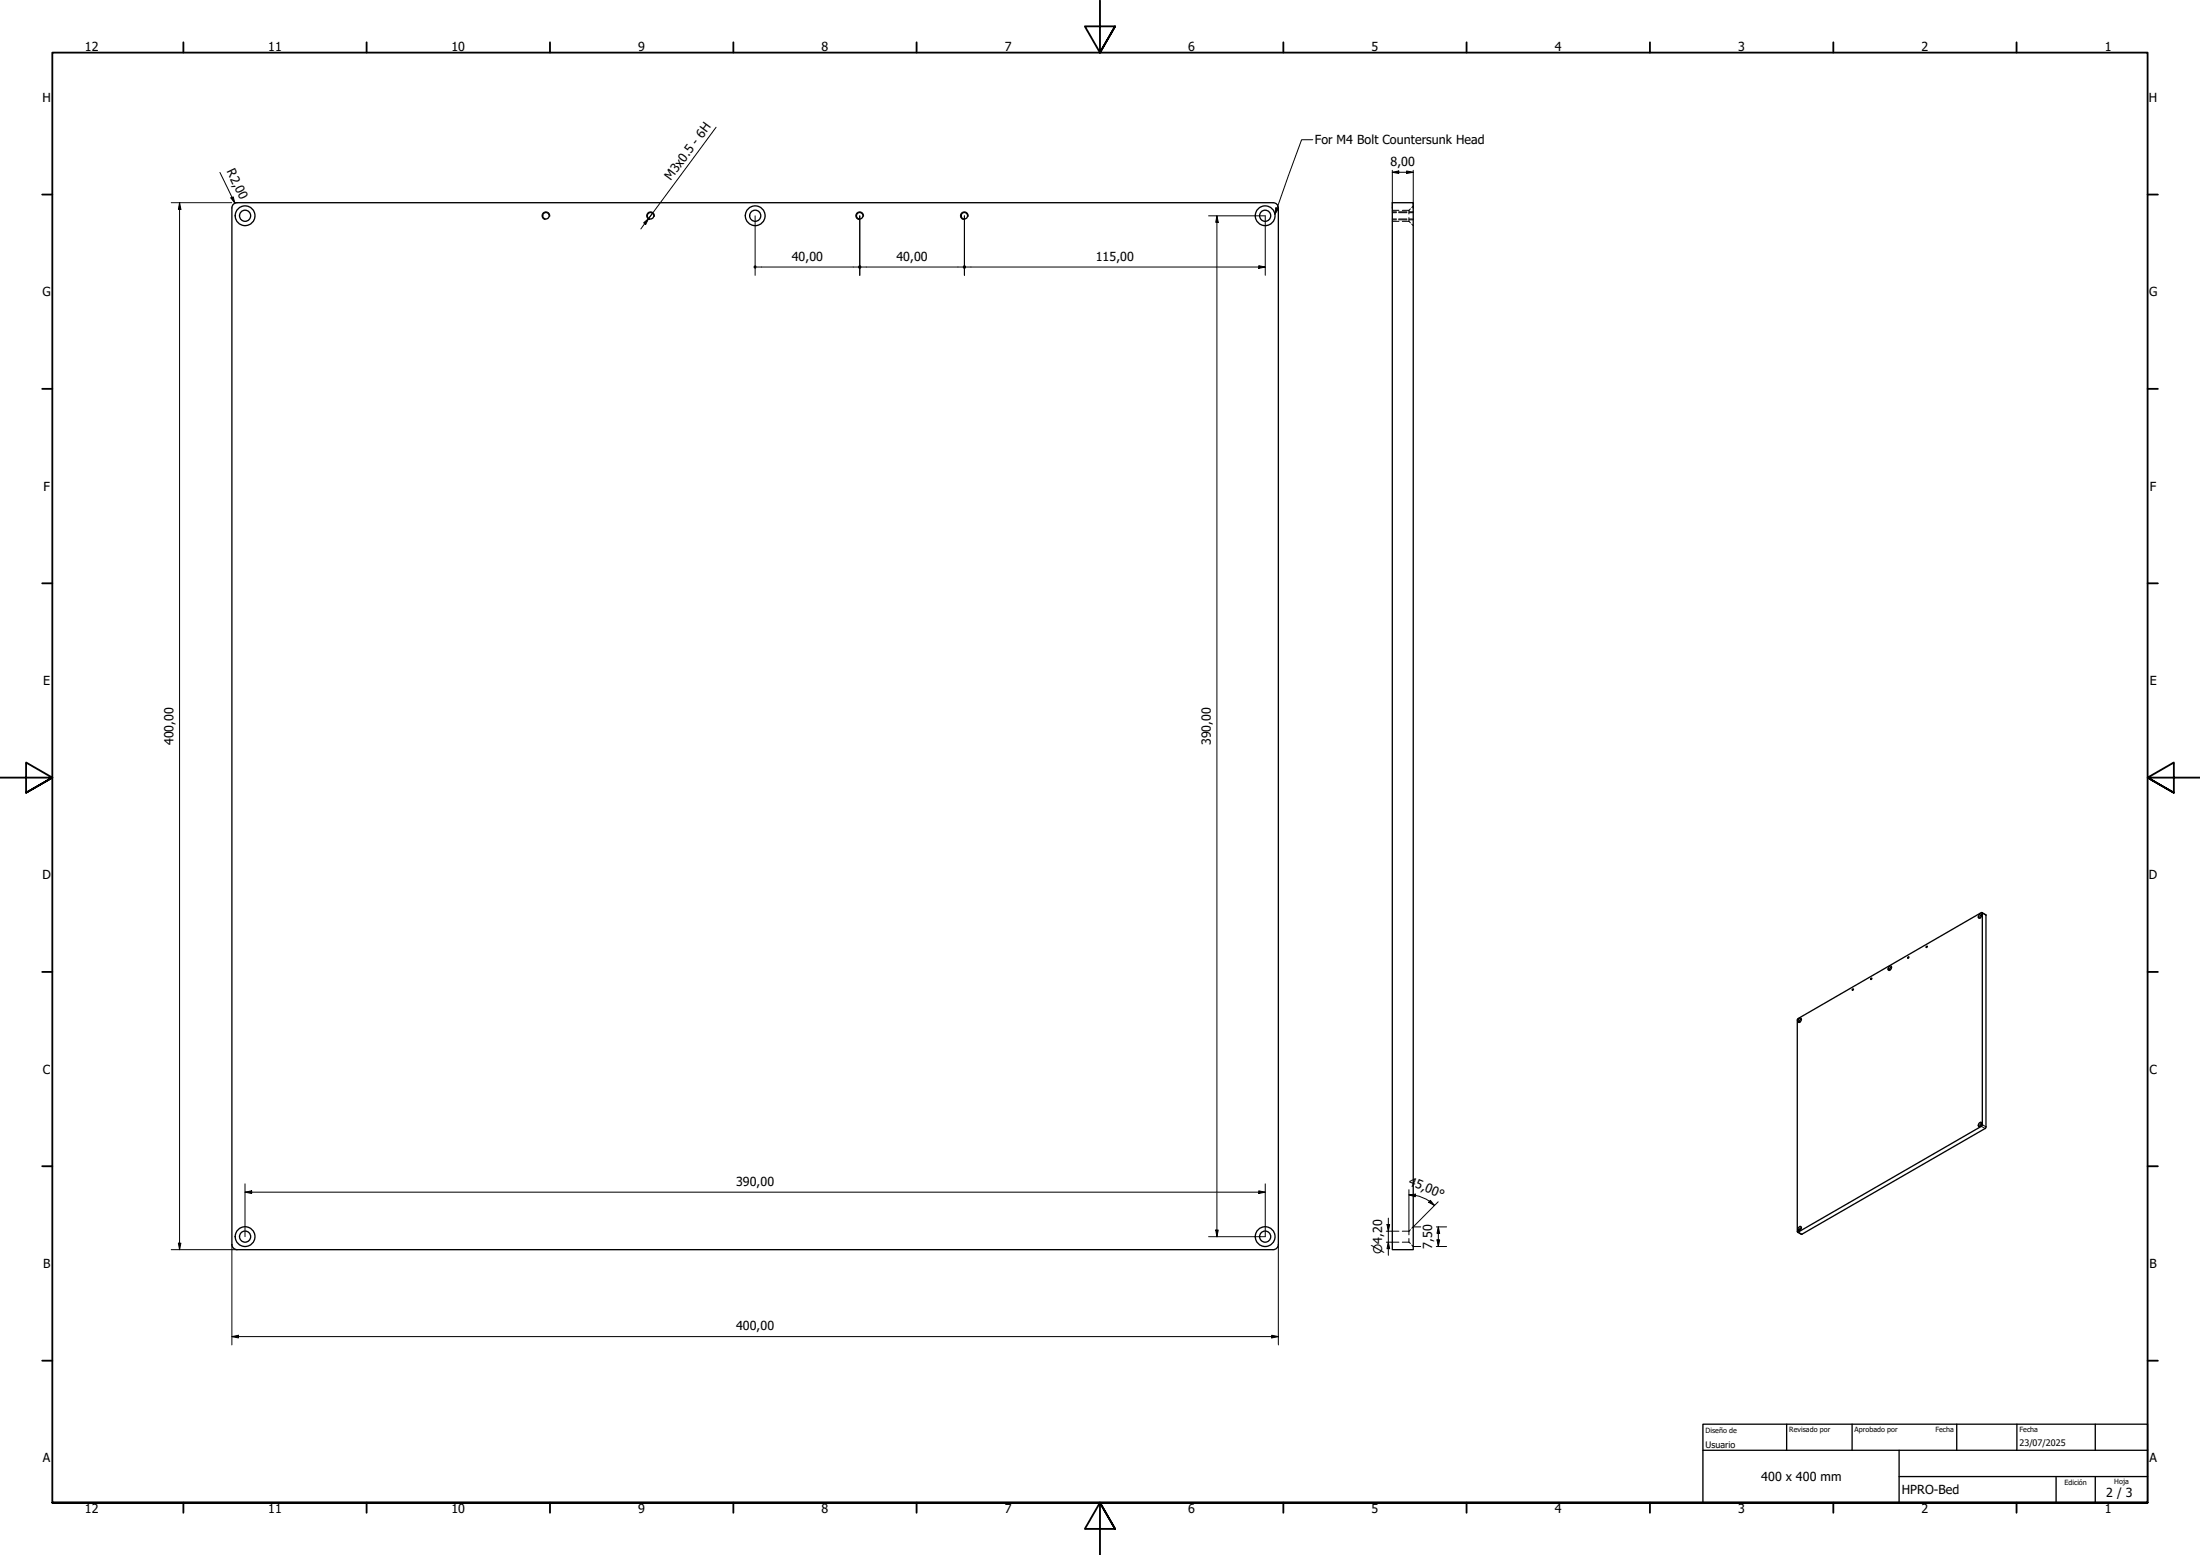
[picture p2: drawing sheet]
<svg xmlns="http://www.w3.org/2000/svg" width="841mm" height="594mm" viewBox="0 0 841 594" stroke-linecap="round" stroke-linejoin="round" font-family="sans-serif">
<!-- layer: Visible (ISO) -->
<g fill="none" stroke="#000" stroke-width=".51">
<path d="M88.6 79.5v395.9l.6 1.4 1.4 .6M90.6 77.4l-1.4 .6-.6 1.4M90.7 77.4h396M486.7 77.4l1.4 .6 .6 1.4M488.7 79.5v395.9l-.6 1.4-1.4 .6M532.3 77.4h8v400h-8zM756.7 349.3l.2-.1a.6 .6 0 0 1 .8 .4 .6 .6 0 0 1-.4 .8l-.2 .2a.53 .53 0 0 1-.8 .1 .53 .53 0 0 1 .1-.8zM757.6 349.8a.47 .47 0 0 0-.6 .2 .47 .47 0 0 0 .1 .6M757.7 348.7l1.5 .8-.1 81.4-70.3 40.6-1.6-.7M708.2 377.9h.3l-.2 .4-.2-.1zM715.4 373.7l.2 .2-.3 .3zM722.2 369.3l.4-.3a.81 .81 0 0 1 .6 .9 .81 .81 0 0 1-.8 .7l-.2 .1a.8 .8 0 0 1-.4-.7 .8 .8 0 0 1 .4-.7z"/>
<path d="M723.1 369.7a.47 .47 0 0 0-.6 .2 .47 .47 0 0 0 .1 .7M729.4 365.6h.3l-.3 .5zM736.5 361.5l.3 .2-.4 .3zM687.3 389.2l70.1-40.5h.4v81.2l-.4 .4-70.2 40.5-.1-81.1zM687.8 389.2l.2-.2a.6 .6 0 0 1 .7 .4 .6 .6 0 0 1-.4 .8l-.5 .4a.78 .78 0 0 1-.5-.7 .78 .78 0 0 1 .5-.7zM688.6 389.6a.47 .47 0 0 0-.6 .2 .47 .47 0 0 0 .1 .6M756.5 429.2a.59 .59 0 0 1 .9-.4 .59 .59 0 0 1 .1 .9l-.6 .7h-.5l-.1-.7zM757.6 429.4a.47 .47 0 0 0-.6 .2 .47 .47 0 0 0 .1 .6M90.7 477.4h396M687.8 468.8l.4-.3a.86 .86 0 0 1 .3 1.2 .86 .86 0 0 1-1.2 .3zM688.6 469.2a.47 .47 0 0 0-.6 .3 .47 .47 0 0 0 .1 .6"/>
<circle cx="93.7" cy="82.4" r="2.13"/>
<circle cx="93.7" cy="82.4" r="3.8"/>
<circle cx="208.7" cy="82.4" r="1.24"/>
<circle cx="248.7" cy="82.4" r="1.24"/>
<circle cx="288.7" cy="82.4" r="2.13"/>
<circle cx="288.7" cy="82.4" r="3.8"/>
<circle cx="328.6" cy="82.4" r="1.24"/>
<circle cx="368.6" cy="82.4" r="1.24"/>
<circle cx="483.6" cy="82.4" r="2.13"/>
<circle cx="483.6" cy="82.4" r="3.8"/>
<circle cx="93.7" cy="472.4" r="2.13"/>
<circle cx="93.7" cy="472.4" r="3.8"/>
<circle cx="483.6" cy="472.4" r="2.13"/>
<circle cx="483.6" cy="472.4" r="3.8"/>
</g>
<!-- layer: Visible fina (ISO) -->
<path d="M210.2 82.7a1.49 1.49 0 0 0-1.2-1.7 1.49 1.49 0 0 0-1.8 1.2 1.49 1.49 0 0 0 1.2 1.7M250.2 82.7a1.49 1.49 0 0 0-1.2-1.7 1.49 1.49 0 0 0-1.8 1.2 1.49 1.49 0 0 0 1.2 1.7M330.1 82.7a1.49 1.49 0 0 0-1.2-1.7 1.49 1.49 0 0 0-1.7 1.2 1.49 1.49 0 0 0 1.2 1.7M370.1 82.7a1.49 1.49 0 0 0-1.2-1.7 1.49 1.49 0 0 0-1.7 1.2 1.49 1.49 0 0 0 1.2 1.7M757.8 348.8l1.4 .9M757.4 430.3l1.5 .8M757.8 429.7l1.4 .8M687.5 470.7l1.3 .8" fill="none" stroke="#000" stroke-width=".38"/>
<!-- layer: Oculto (ISO) -->
<g fill="none" stroke="#000" stroke-width=".38">
<path d="M539.2 79.8l-.6 .6M540.3 78.7l-.6 .6M532.3 80.4h2.5M532.3 84.6h2.5M532.3 81.3h1.5M532.3 83.7h1.5M532.3 80.9h1.5M532.3 84h1.5M534.7 81.3h3.1M534.7 83.7h3.1M534.7 80.9h3.1M534.7 84h3.1"/>
<path d="M536.1 80.4h2.5M536.1 84.6h2.5M538.6 80.4v1.4M538.6 83.2v1.4M538.6 84.6l.6 .5M538.7 81.3h1.6M538.7 83.7h1.6M538.7 80.9h1.6M538.7 84h1.6M539.7 85.6l.6 .6M532.3 470.4h2.5M532.3 474.6h2.5"/>
<path d="M536.1 470.4h2.5M536.1 474.6h2.5M538.6 470.4v1.4M538.6 473.2v1.4M538.6 474.6l.6 .5M539.2 469.8l-.6 .6M539.7 475.7l.6 .5M540.3 468.7l-.6 .5"/>
</g>
<!-- layer: Borde (ISO) -->
<g fill="none" stroke="#000" stroke-width=".7">
<path d="M70.1 16.2v3.9M140.1 16.2v3.9M210.2 16.2v3.9M280.4 16.2v3.9M350.4 16.2v3.9M420.5 .1v20l-5.8-10h11.6l-5.8 10 5.8-10M490.6 16.2v3.9M560.6 16.2v3.9M630.7 16.2v3.9M700.8 16.2v3.9M770.9 16.2v3.9M16.1 74.3h3.9"/>
<path d="M821 74.3h3.9M16.1 148.6h3.9M821 148.6h3.9M16.1 222.9h3.9M821 222.9h3.9M0 297.1h20l-10-5.8v11.6l10-5.8-10 5.8M841 297.1h-20l10-5.8v11.6l-10-5.8 10 5.8M16.1 371.3h3.9M821 371.3h3.9M16.1 445.6h3.9M821 445.6h3.9M16.1 519.8h3.9"/>
<path d="M821 519.8h3.9M20 574.1v-554h801v554h-801h801M70.1 574.1v3.8M140.1 574.1v3.8M210.2 574.1v3.8M280.4 574.1v3.8M350.4 574.1v3.8M490.6 574.1v3.8M560.6 574.1v3.8M630.7 574.1v3.8M700.8 574.1v3.8M770.9 574.1v3.8"/>
<path d="M426.3 584.1l-5.8-10 5.8 10h-11.6l5.8-10v20"/>
</g>
<path d="M651 544.1h170v30h-170zM651 554.1h170M683 544.1v10M708 544.1v10M726 554.1v20M748 544.1v10M771 544.1v10M801 544.1v10M726 564.1h95M786 564.1v10M801 564.1v10" fill="none" stroke="#000" stroke-width=".51"/>
<!-- layer: Cota (ISO) -->
<g fill="none" stroke="#000" stroke-width=".38">
<path d="M65.5 77.4h23.1M68.6 77.4l.6 2.6h-1zM68.6 77.4v400M84.1 65.9l5.7 11.7M88.3 75.6l.9-.4 .6 2.4zM90 77.4h.6M532.3 65.8l2.4-.5v1zM532.3 65.8h8M532.3 65.1v14.4M537.7 65.3l2.6 .5-2.6 .5zM540.3 65.1v14.4M288.7 82.5v22.7"/>
<path d="M328.7 82.5v22.7M368.7 82.5v22.7M462 82.5h21.7v22.7M465.2 82.5l.5 2.4h-.9zM465.2 82.5v390M289.3 102h38.7M329.3 102h38.7M369.3 102h114.4M481.2 101.5l2.5 .5-2.5 .5zM93.7 455.5l2.5-.6v1.1zM93.7 455.5h390M93.7 452.3v20.2"/>
<path d="M481.2 454.9l2.5 .6-2.5 .5zM483.7 452.3v20.2h-21.7M538.6 456.5l2.5-.3-.1 1zM538.6 456.5l2.5 .2M538.6 454.5v15.9M541.1 456.7a13.9 13.9 0 0 1 5.4 2.2l1.9 1.6M546.8 458.6l1.6 1.9-2.2-1.2zM549.8 459.1l-9.5 9.6h2.8M65.5 477.4h25.2M68.2 475h1l-.6 2.4zM88.6 475.5v38.3M464.8 469.9h.9l-.5 2.6z"/>
<path d="M488.7 475.5v38.3M530 474.6h2.3M530 470.4h2.3M530.2 467.8h1l-.5 2.6zM530.7 474.6l.5 2.4h-1zM530.7 465.4v14.2M540.3 476.2h2.8M549.1 468.7h3.9M549.1 476.2h3.9M549.3 473.7h1.1l-.6 2.5zM549.8 468.7l.6 2.5h-1.1zM549.8 468.7v7.5"/>
<path d="M88.6 510.6l2.6-.5v1zM88.6 510.6h400.1M486.2 510.1l2.5 .5-2.5 .5z"/>
</g>
<g fill="#000">
<path d="M68.6 77.4l.6 2.6h-1z" fill-rule="evenodd"/>
<path d="M88.3 75.6l.9-.4 .6 2.4z" fill-rule="evenodd"/>
<path d="M532.3 65.8l2.4-.5v1z" fill-rule="evenodd"/>
<path d="M537.7 65.3l2.6 .5-2.6 .5z" fill-rule="evenodd"/>
<path d="M465.2 82.5l.5 2.4h-.9z" fill-rule="evenodd"/>
<path d="M481.2 101.5l2.5 .5-2.5 .5z" fill-rule="evenodd"/>
<path d="M93.7 455.5l2.5-.6v1.1z" fill-rule="evenodd"/>
<path d="M481.2 454.9l2.5 .6-2.5 .5z" fill-rule="evenodd"/>
<path d="M538.6 456.5l2.5-.3-.1 1z" fill-rule="evenodd"/>
<path d="M546.8 458.6l1.6 1.9-2.2-1.2z" fill-rule="evenodd"/>
<path d="M68.2 475h1l-.6 2.4z" fill-rule="evenodd"/>
<path d="M464.8 469.9h.9l-.5 2.6z" fill-rule="evenodd"/>
<path d="M530.2 467.8h1l-.5 2.6z" fill-rule="evenodd"/>
<path d="M530.7 474.6l.5 2.4h-1z" fill-rule="evenodd"/>
<path d="M549.3 473.7h1.1l-.6 2.5z" fill-rule="evenodd"/>
<path d="M549.8 468.7l.6 2.5h-1.1z" fill-rule="evenodd"/>
<path d="M88.6 510.6l2.6-.5v1z" fill-rule="evenodd"/>
<path d="M486.2 510.1l2.5 .5-2.5 .5z" fill-rule="evenodd"/>
<circle cx="288.7" cy="102" r=".63"/>
<circle cx="328.7" cy="102" r=".63"/>
<circle cx="368.7" cy="102" r=".63"/>
</g>
<path d="M273.7 48.6l-25.7 34.9M501.8 53.4h-4.2l-10.2 28.5M487.7 79.4l1 .3-1.3 2.2zM246.1 85.1l1.9-1.6-1.2 2.3zM248 83.5l-3 4M249.4 81.4l-1.4 2.1" fill="none" stroke="#000" stroke-width=".38"/>
<g fill="#000">
<path d="M487.7 79.4l1 .3-1.3 2.2z" fill-rule="evenodd"/>
<path d="M246.1 85.1l1.9-1.6-1.2 2.3z" fill-rule="evenodd"/>
</g>
<g font-size="4.8">
<text x="32.4" y="19.7">12</text>
<text x="102.5" y="19.7">11</text>
<text x="172.6" y="19.7">10</text>
<text x="244" y="19.7">9</text>
<text x="314.1" y="19.7">8</text>
<text x="384.2" y="19.7">7</text>
<text x="454.2" y="19.7">6</text>
<text x="524.3" y="19.7">5</text>
<text x="594.4" y="19.7">4</text>
<text x="664.5" y="19.7">3</text>
<text x="734.6" y="19.7">2</text>
<text x="804.7" y="19.7">1</text>
<text x="16.3" y="39">H</text>
<text x="821.5" y="39">H</text>
<text x="502.6" y="55.2">For M4 Bolt Countersunk Head</text>
<text x="86.6" y="65.5" transform="rotate(64 86.6 65.5)">R2,00</text>
<text x="531.6" y="63.4">8,00</text>
<text x="256.5" y="69.3" transform="rotate(-54 256.5 69.3)">M3x0.5 - 6H</text>
<text x="302.7" y="99.6">40,00</text>
<text x="342.7" y="99.6">40,00</text>
<text x="418.9" y="99.6">115,00</text>
<text x="16.3" y="113.2">G</text>
<text x="821.6" y="113.2">G</text>
<text x="16.6" y="187.4">F</text>
<text x="821.9" y="187.4">F</text>
<text x="16.5" y="261.7">E</text>
<text x="821.8" y="261.7">E</text>
<text x="66.3" y="284.8" transform="rotate(-90 66.3 284.8)">400,00</text>
<text x="462.9" y="284.8" transform="rotate(-90 462.9 284.8)">390,00</text>
<text x="16.2" y="336">D</text>
<text x="821.5" y="336">D</text>
<text x="16.4" y="410.2">C</text>
<text x="821.7" y="410.2">C</text>
<text x="281.4" y="453">390,00</text>
<text x="538.2" y="452.6" transform="rotate(23 538.2 452.6)">45,00°</text>
<text x="547.5" y="477.1" transform="rotate(-90 547.5 477.1)">7,50</text>
<text x="16.4" y="484.5">B</text>
<text x="821.8" y="484.5">B</text>
<text x="281.4" y="508.2">400,00</text>
<text x="16.4" y="558.7">A</text>
<text x="821.7" y="558.7">A</text>
<text x="673.3" y="565.9">400 x 400 mm</text>
<text x="727" y="570.9">HPRO-Bed</text>
<text x="805.2" y="572">2 / 3</text>
<text x="32.4" y="577.9">12</text>
<text x="102.5" y="577.9">11</text>
<text x="172.6" y="577.9">10</text>
<text x="244" y="577.9">9</text>
<text x="314.1" y="577.9">8</text>
<text x="384.2" y="577.9">7</text>
<text x="454.2" y="577.9">6</text>
<text x="524.3" y="577.9">5</text>
<text x="594.4" y="577.9">4</text>
<text x="664.5" y="577.9">3</text>
<text x="734.6" y="577.9">2</text>
<text x="804.7" y="577.9">1</text>
</g>
<text font-size="4.6" x="528.3" y="479.1" transform="rotate(-90 528.3 479.1)">⌀4,20</text>
<g font-size="3.4">
<text x="652" y="553.1">Usuario</text>
<text x="772" y="552.5">23/07/2025</text>
</g>
<g font-size="2.7">
<text x="652" y="547.3">Diseño de</text>
<text x="684" y="547.2">Revisado por</text>
<text x="709" y="547.2">Aprobado por</text>
<text x="739.9" y="547.2">Fecha</text>
<text x="772" y="547.2">Fecha</text>
<text x="789.2" y="567.3">Edición</text>
<text x="808.2" y="567.1">Hoja</text>
</g>
</svg>
